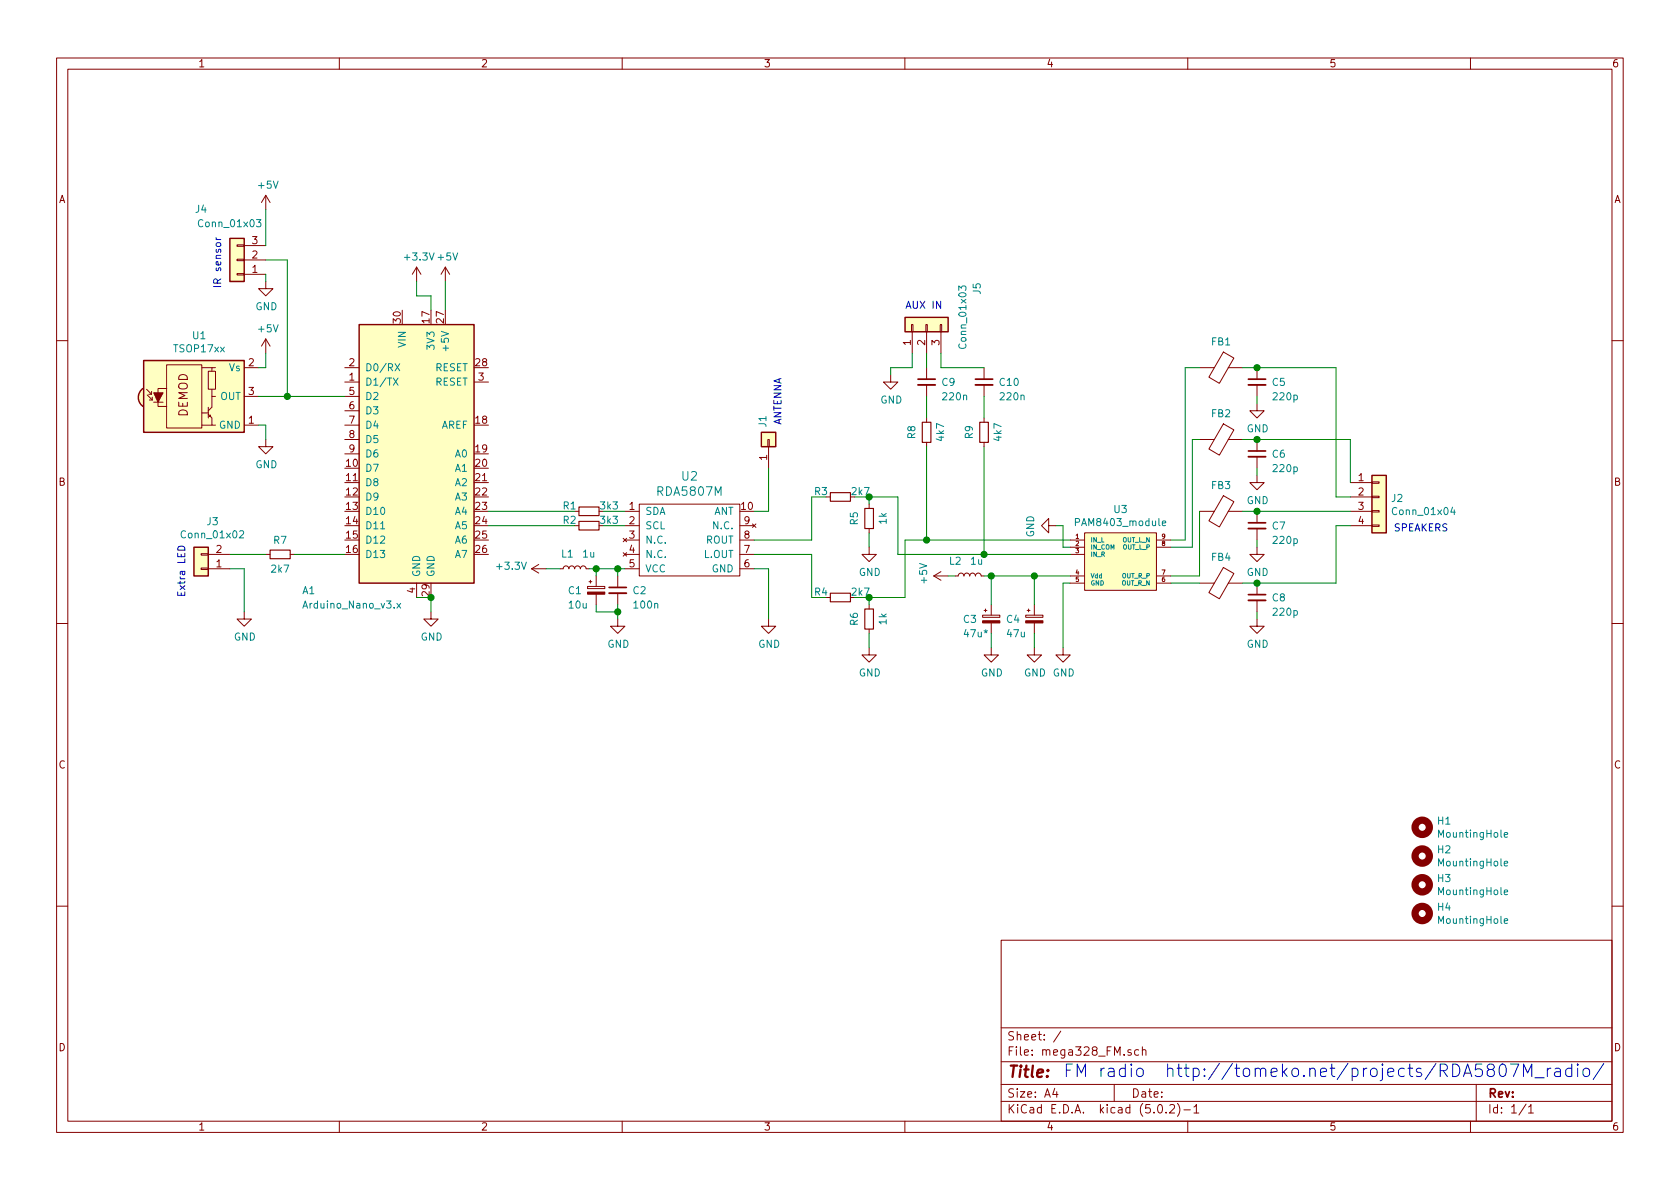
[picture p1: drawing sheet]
EESchema Schematic File Version 4
LIBS:mega328_FM-cache
EELAYER 26 0
EELAYER END
$Descr A4 11693 8268
encoding utf-8
Sheet 1 1
Title ""
Date ""
Rev ""
Comp ""
Comment1 ""
Comment2 ""
Comment3 ""
Comment4 ""
$EndDescr
$Comp
L MCU_Module:Arduino_Nano_v3.x A1
U 1 1
P 2900 3150
F 0 "A1" H 2150 2200 50  0000 C CNN
F 1 "Arduino_Nano_v3.x" H 2450 2100 50  0000 C CNN
F 2 "Module:Arduino_Nano" H 3050 2200 50  0001 L CNN
F 3 "http://www.mouser.com/pdfdocs/Gravitech_Arduino_Nano3_0.pdf" H 2900 2150 50  0001 C CNN
	1    2900 3150
	1    0    0    -1  
$EndComp
$Comp
L Interface_Optical:TSOP17xx U1
U 1 1
P 1400 2750
F 0 "U1" H 1387 3175 50  0000 C CNN
F 1 "TSOP17xx" H 1387 3084 50  0000 C CNN
F 2 "OptoDevice:Vishay_CAST-3Pin" H 1350 2375 50  0001 C CNN
F 3 "http://www.micropik.com/PDF/tsop17xx.pdf" H 2050 3050 50  0001 C CNN
	1    1400 2750
	1    0    0    -1  
$EndComp
$Comp
L power:GND #PWR0101
U 1 1
P 1850 3050
F 0 "#PWR0101" H 1850 2800 50  0001 C CNN
F 1 "GND" H 1855 2877 50  0000 C CNN
F 2 "" H 1850 3050 50  0001 C CNN
F 3 "" H 1850 3050 50  0001 C CNN
	1    1850 3050
	1    0    0    -1  
$EndComp
Wire Wire Line
	1850 3050 1850 2950
Wire Wire Line
	1850 2950 1800 2950
Wire Wire Line
	2900 4150 3000 4150
$Comp
L power:GND #PWR0102
U 1 1
P 3000 4250
F 0 "#PWR0102" H 3000 4000 50  0001 C CNN
F 1 "GND" H 3005 4077 50  0000 C CNN
F 2 "" H 3000 4250 50  0001 C CNN
F 3 "" H 3000 4250 50  0001 C CNN
	1    3000 4250
	1    0    0    -1  
$EndComp
Wire Wire Line
	3000 4250 3000 4150
Connection ~ 3000 4150
$Comp
L power:+5V #PWR0104
U 1 1
P 1850 2450
F 0 "#PWR0104" H 1850 2300 50  0001 C CNN
F 1 "+5V" H 1865 2623 50  0000 C CNN
F 2 "" H 1850 2450 50  0001 C CNN
F 3 "" H 1850 2450 50  0001 C CNN
	1    1850 2450
	1    0    0    -1  
$EndComp
Wire Wire Line
	1800 2550 1850 2550
Wire Wire Line
	1850 2550 1850 2450
Wire Wire Line
	1800 2750 2000 2750
$Comp
L RDA5807M_module:RDA5807M U2
U 1 1
P 4750 3800
F 0 "U2" H 4800 4297 60  0000 C CNN
F 1 "RDA5807M" H 4800 4191 60  0000 C CNN
F 2 "RDA5807M:RDA5807M_SMD" H 4800 4191 60  0001 C CNN
F 3 "" H 4900 3800 60  0000 C CNN
	1    4750 3800
	1    0    0    -1  
$EndComp
Wire Wire Line
	5350 3950 5250 3950
$Comp
L Device:L_Small L1
U 1 1
P 4000 3950
F 0 "L1" V 4100 4000 50  0000 C CNN
F 1 "1u" V 4100 3850 50  0000 C CNN
F 2 "Inductor_THT:L_Axial_L7.0mm_D3.3mm_P10.16mm_Horizontal_Fastron_MICC" H 4000 3950 50  0001 C CNN
F 3 "~" H 4000 3950 50  0001 C CNN
	1    4000 3950
	0    -1   -1   0   
$EndComp
Wire Wire Line
	4100 3950 4150 3950
$Comp
L Device:CP_Small C1
U 1 1
P 4150 4100
F 0 "C1" H 3950 4100 50  0000 L CNN
F 1 "10u" H 3950 4000 50  0000 L CNN
F 2 "Capacitor_THT:CP_Radial_D5.0mm_P2.50mm" H 4150 4100 50  0001 C CNN
F 3 "~" H 4150 4100 50  0001 C CNN
	1    4150 4100
	1    0    0    -1  
$EndComp
$Comp
L Device:C_Small C2
U 1 1
P 4300 4100
F 0 "C2" H 4400 4100 50  0000 L CNN
F 1 "100n" H 4400 4000 50  0000 L CNN
F 2 "Capacitor_THT:C_Disc_D5.0mm_W2.5mm_P5.00mm" H 4300 4100 50  0001 C CNN
F 3 "~" H 4300 4100 50  0001 C CNN
	1    4300 4100
	1    0    0    -1  
$EndComp
Wire Wire Line
	4150 4250 4150 4200
Wire Wire Line
	4300 4250 4300 4200
Wire Wire Line
	4300 4000 4300 3950
Connection ~ 4300 3950
Wire Wire Line
	4300 3950 4350 3950
Wire Wire Line
	4150 4000 4150 3950
Connection ~ 4150 3950
Wire Wire Line
	4150 3950 4300 3950
Wire Wire Line
	4150 4250 4300 4250
$Comp
L power:GND #PWR0103
U 1 1
P 4300 4300
F 0 "#PWR0103" H 4300 4050 50  0001 C CNN
F 1 "GND" H 4305 4127 50  0000 C CNN
F 2 "" H 4300 4300 50  0001 C CNN
F 3 "" H 4300 4300 50  0001 C CNN
	1    4300 4300
	1    0    0    -1  
$EndComp
Wire Wire Line
	4300 4300 4300 4250
Connection ~ 4300 4250
$Comp
L power:GND #PWR0105
U 1 1
P 5350 4300
F 0 "#PWR0105" H 5350 4050 50  0001 C CNN
F 1 "GND" H 5355 4127 50  0000 C CNN
F 2 "" H 5350 4300 50  0001 C CNN
F 3 "" H 5350 4300 50  0001 C CNN
	1    5350 4300
	1    0    0    -1  
$EndComp
Wire Wire Line
	5350 3950 5350 4300
$Comp
L Device:R_Small R2
U 1 1
P 4100 3650
F 0 "R2" V 4060 3515 50  0000 C CNN
F 1 "3k3" V 4060 3790 50  0000 C CNN
F 2 "Resistor_THT:R_Axial_DIN0207_L6.3mm_D2.5mm_P10.16mm_Horizontal" H 4100 3650 50  0001 C CNN
F 3 "~" H 4100 3650 50  0001 C CNN
	1    4100 3650
	0    1    1    0   
$EndComp
$Comp
L Device:R_Small R1
U 1 1
P 4100 3550
F 0 "R1" V 4060 3415 50  0000 C CNN
F 1 "3k3" V 4060 3690 50  0000 C CNN
F 2 "Resistor_THT:R_Axial_DIN0207_L6.3mm_D2.5mm_P10.16mm_Horizontal" H 4100 3550 50  0001 C CNN
F 3 "~" H 4100 3550 50  0001 C CNN
	1    4100 3550
	0    1    1    0   
$EndComp
Wire Wire Line
	4200 3550 4350 3550
Wire Wire Line
	4200 3650 4350 3650
Wire Wire Line
	4000 3550 3400 3550
Wire Wire Line
	3400 3650 4000 3650
$Comp
L Connector_Generic:Conn_01x01 J1
U 1 1
P 5350 3050
F 0 "J1" H 5430 3092 50  0000 L CNN
F 1 "Conn_01x01 ANTENNA" H 5430 3001 50  0001 L CNN
F 2 "Connector_PinHeader_2.54mm:PinHeader_1x01_P2.54mm_Vertical" H 5350 3050 50  0001 C CNN
F 3 "~" H 5350 3050 50  0001 C CNN
	1    5350 3050
	0    -1   -1   0   
$EndComp
Wire Wire Line
	5250 3550 5350 3550
Wire Wire Line
	5350 3550 5350 3250
Wire Wire Line
	5250 3750 5650 3750
Wire Wire Line
	5250 3850 5650 3850
$Comp
L power:+5V #PWR0106
U 1 1
P 3100 1950
F 0 "#PWR0106" H 3100 1800 50  0001 C CNN
F 1 "+5V" H 3115 2123 50  0000 C CNN
F 2 "" H 3100 1950 50  0001 C CNN
F 3 "" H 3100 1950 50  0001 C CNN
	1    3100 1950
	1    0    0    -1  
$EndComp
Wire Wire Line
	3100 1950 3100 2150
$Comp
L power:+3.3V #PWR0107
U 1 1
P 2900 1950
F 0 "#PWR0107" H 2900 1800 50  0001 C CNN
F 1 "+3.3V" H 2915 2123 50  0000 C CNN
F 2 "" H 2900 1950 50  0001 C CNN
F 3 "" H 2900 1950 50  0001 C CNN
	1    2900 1950
	1    0    0    -1  
$EndComp
Wire Wire Line
	2900 1950 2900 2050
Wire Wire Line
	2900 2050 3000 2050
Wire Wire Line
	3000 2050 3000 2150
$Comp
L power:+3.3V #PWR0108
U 1 1
P 3800 3950
F 0 "#PWR0108" H 3800 3800 50  0001 C CNN
F 1 "+3.3V" V 3815 4078 50  0000 L CNN
F 2 "" H 3800 3950 50  0001 C CNN
F 3 "" H 3800 3950 50  0001 C CNN
	1    3800 3950
	0    -1   -1   0   
$EndComp
Wire Wire Line
	3800 3950 3900 3950
$Comp
L Device:R_Small R3
U 1 1
P 5850 3450
F 0 "R3" V 5810 3315 50  0000 C CNN
F 1 "2k7" V 5810 3590 50  0000 C CNN
F 2 "Resistor_THT:R_Axial_DIN0207_L6.3mm_D2.5mm_P10.16mm_Horizontal" H 5850 3450 50  0001 C CNN
F 3 "~" H 5850 3450 50  0001 C CNN
	1    5850 3450
	0    1    1    0   
$EndComp
Wire Wire Line
	5650 3750 5650 3450
Wire Wire Line
	5650 3450 5750 3450
$Comp
L Device:R_Small R4
U 1 1
P 5850 4150
F 0 "R4" V 5810 4015 50  0000 C CNN
F 1 "2k7" V 5810 4290 50  0000 C CNN
F 2 "Resistor_THT:R_Axial_DIN0207_L6.3mm_D2.5mm_P10.16mm_Horizontal" H 5850 4150 50  0001 C CNN
F 3 "~" H 5850 4150 50  0001 C CNN
	1    5850 4150
	0    1    1    0   
$EndComp
Wire Wire Line
	5650 4150 5750 4150
$Comp
L Device:R_Small R5
U 1 1
P 6050 3600
F 0 "R5" V 6150 3600 50  0000 C CNN
F 1 "1k" V 5950 3600 50  0000 C CNN
F 2 "Resistor_THT:R_Axial_DIN0207_L6.3mm_D2.5mm_P10.16mm_Horizontal" H 6050 3600 50  0001 C CNN
F 3 "~" H 6050 3600 50  0001 C CNN
	1    6050 3600
	-1   0    0    1   
$EndComp
$Comp
L Device:R_Small R6
U 1 1
P 6050 4300
F 0 "R6" V 6150 4300 50  0000 C CNN
F 1 "1k" V 5950 4300 50  0000 C CNN
F 2 "Resistor_THT:R_Axial_DIN0207_L6.3mm_D2.5mm_P10.16mm_Horizontal" H 6050 4300 50  0001 C CNN
F 3 "~" H 6050 4300 50  0001 C CNN
	1    6050 4300
	-1   0    0    1   
$EndComp
Wire Wire Line
	5950 4150 6050 4150
Wire Wire Line
	6050 4150 6050 4200
Wire Wire Line
	5950 3450 6050 3450
Wire Wire Line
	6050 3450 6050 3500
$Comp
L power:GND #PWR0109
U 1 1
P 6050 4500
F 0 "#PWR0109" H 6050 4250 50  0001 C CNN
F 1 "GND" H 6055 4327 50  0000 C CNN
F 2 "" H 6050 4500 50  0001 C CNN
F 3 "" H 6050 4500 50  0001 C CNN
	1    6050 4500
	1    0    0    -1  
$EndComp
Wire Wire Line
	6050 4500 6050 4400
$Comp
L power:GND #PWR0110
U 1 1
P 6050 3800
F 0 "#PWR0110" H 6050 3550 50  0001 C CNN
F 1 "GND" H 6055 3627 50  0000 C CNN
F 2 "" H 6050 3800 50  0001 C CNN
F 3 "" H 6050 3800 50  0001 C CNN
	1    6050 3800
	1    0    0    -1  
$EndComp
Wire Wire Line
	5650 3850 5650 4150
Wire Wire Line
	6050 3700 6050 3800
$Comp
L PAM8403_module:PAM8403_module U3
U 1 1
P 7800 3550
F 0 "U3" H 7800 3565 50  0000 C CNN
F 1 "PAM8403_module" H 7800 3474 50  0000 C CNN
F 2 "PAM8403_module:PAM8403_module" H 7800 3550 50  0001 C CNN
F 3 "" H 7800 3550 50  0001 C CNN
	1    7800 3550
	1    0    0    -1  
$EndComp
Wire Wire Line
	6250 3850 6250 3450
Wire Wire Line
	6250 3450 6050 3450
Connection ~ 6050 3450
Wire Wire Line
	6300 3750 6300 4150
Wire Wire Line
	6300 4150 6050 4150
Connection ~ 6050 4150
Wire Wire Line
	6300 3750 6450 3750
Wire Wire Line
	6250 3850 6850 3850
$Comp
L power:GND #PWR0111
U 1 1
P 7350 3650
F 0 "#PWR0111" H 7350 3400 50  0001 C CNN
F 1 "GND" H 7355 3477 50  0000 C CNN
F 2 "" H 7350 3650 50  0001 C CNN
F 3 "" H 7350 3650 50  0001 C CNN
	1    7350 3650
	0    1    1    0   
$EndComp
Wire Wire Line
	7350 3650 7400 3650
Wire Wire Line
	7400 3650 7400 3800
Wire Wire Line
	7400 3800 7450 3800
$Comp
L power:GND #PWR0112
U 1 1
P 7400 4500
F 0 "#PWR0112" H 7400 4250 50  0001 C CNN
F 1 "GND" H 7405 4327 50  0000 C CNN
F 2 "" H 7400 4500 50  0001 C CNN
F 3 "" H 7400 4500 50  0001 C CNN
	1    7400 4500
	1    0    0    -1  
$EndComp
Wire Wire Line
	7400 4500 7400 4050
Wire Wire Line
	7400 4050 7450 4050
$Comp
L power:+5V #PWR0113
U 1 1
P 6600 4000
F 0 "#PWR0113" H 6600 3850 50  0001 C CNN
F 1 "+5V" H 6615 4173 50  0000 C CNN
F 2 "" H 6600 4000 50  0001 C CNN
F 3 "" H 6600 4000 50  0001 C CNN
	1    6600 4000
	0    -1   -1   0   
$EndComp
$Comp
L Device:L_Small L2
U 1 1
P 6750 4000
F 0 "L2" V 6850 4100 50  0000 C CNN
F 1 "1u" V 6850 3950 50  0000 C CNN
F 2 "Inductor_THT:L_Axial_L7.0mm_D3.3mm_P10.16mm_Horizontal_Fastron_MICC" H 6750 4000 50  0001 C CNN
F 3 "~" H 6750 4000 50  0001 C CNN
	1    6750 4000
	0    -1   -1   0   
$EndComp
Wire Wire Line
	6650 4000 6600 4000
Wire Wire Line
	6850 4000 6900 4000
$Comp
L Device:CP_Small C3
U 1 1
P 6900 4300
F 0 "C3" H 6700 4300 50  0000 L CNN
F 1 "47u*" H 6700 4200 50  0000 L CNN
F 2 "Capacitor_THT:CP_Radial_D7.5mm_P2.50mm" H 6900 4300 50  0001 C CNN
F 3 "~" H 6900 4300 50  0001 C CNN
	1    6900 4300
	1    0    0    -1  
$EndComp
Wire Wire Line
	6900 4200 6900 4000
Connection ~ 6900 4000
Wire Wire Line
	6900 4000 7200 4000
$Comp
L power:GND #PWR0114
U 1 1
P 6900 4500
F 0 "#PWR0114" H 6900 4250 50  0001 C CNN
F 1 "GND" H 6905 4327 50  0000 C CNN
F 2 "" H 6900 4500 50  0001 C CNN
F 3 "" H 6900 4500 50  0001 C CNN
	1    6900 4500
	1    0    0    -1  
$EndComp
Wire Wire Line
	6900 4400 6900 4500
$Comp
L Connector_Generic:Conn_01x04 J2
U 1 1
P 9600 3450
F 0 "J2" H 9680 3442 50  0000 L CNN
F 1 "Conn_01x04" H 9680 3351 50  0000 L CNN
F 2 "Connector_PinHeader_2.54mm:PinHeader_1x04_P2.54mm_Vertical" H 9600 3450 50  0001 C CNN
F 3 "~" H 9600 3450 50  0001 C CNN
	1    9600 3450
	1    0    0    -1  
$EndComp
$Comp
L Device:Ferrite_Bead FB1
U 1 1
P 8500 2550
F 0 "FB1" V 8318 2550 50  0000 C CNN
F 1 "Ferrite_Bead" V 8317 2550 50  0001 C CNN
F 2 "Inductor_THT:L_Axial_L9.5mm_D4.0mm_P12.70mm_Horizontal_Fastron_SMCC" V 8430 2550 50  0001 C CNN
F 3 "~" H 8500 2550 50  0001 C CNN
	1    8500 2550
	0    1    1    0   
$EndComp
$Comp
L Device:Ferrite_Bead FB2
U 1 1
P 8500 3050
F 0 "FB2" V 8318 3050 50  0000 C CNN
F 1 "Ferrite_Bead" V 8317 3050 50  0001 C CNN
F 2 "Inductor_THT:L_Axial_L9.5mm_D4.0mm_P12.70mm_Horizontal_Fastron_SMCC" V 8430 3050 50  0001 C CNN
F 3 "~" H 8500 3050 50  0001 C CNN
	1    8500 3050
	0    1    1    0   
$EndComp
$Comp
L Device:Ferrite_Bead FB3
U 1 1
P 8500 3550
F 0 "FB3" V 8318 3550 50  0000 C CNN
F 1 "Ferrite_Bead" V 8317 3550 50  0001 C CNN
F 2 "Inductor_THT:L_Axial_L9.5mm_D4.0mm_P12.70mm_Horizontal_Fastron_SMCC" V 8430 3550 50  0001 C CNN
F 3 "~" H 8500 3550 50  0001 C CNN
	1    8500 3550
	0    1    1    0   
$EndComp
$Comp
L Device:Ferrite_Bead FB4
U 1 1
P 8500 4050
F 0 "FB4" V 8318 4050 50  0000 C CNN
F 1 "Ferrite_Bead" V 8317 4050 50  0001 C CNN
F 2 "Inductor_THT:L_Axial_L9.5mm_D4.0mm_P12.70mm_Horizontal_Fastron_SMCC" V 8430 4050 50  0001 C CNN
F 3 "~" H 8500 4050 50  0001 C CNN
	1    8500 4050
	0    1    1    0   
$EndComp
Wire Wire Line
	8150 4050 8350 4050
Wire Wire Line
	8150 4000 8350 4000
Wire Wire Line
	8150 3800 8300 3800
Wire Wire Line
	8150 3750 8250 3750
$Comp
L Device:C_Small C5
U 1 1
P 8750 2650
F 0 "C5" H 8850 2650 50  0000 L CNN
F 1 "220p" H 8850 2550 50  0000 L CNN
F 2 "Capacitor_SMD:C_0805_2012Metric" H 8750 2650 50  0001 C CNN
F 3 "~" H 8750 2650 50  0001 C CNN
	1    8750 2650
	1    0    0    -1  
$EndComp
$Comp
L power:GND #PWR0115
U 1 1
P 8750 2800
F 0 "#PWR0115" H 8750 2550 50  0001 C CNN
F 1 "GND" H 8755 2627 50  0000 C CNN
F 2 "" H 8750 2800 50  0001 C CNN
F 3 "" H 8750 2800 50  0001 C CNN
	1    8750 2800
	1    0    0    -1  
$EndComp
Wire Wire Line
	8350 3550 8350 4000
Wire Wire Line
	8300 3800 8300 3050
Wire Wire Line
	8300 3050 8350 3050
Wire Wire Line
	8250 3750 8250 2550
Wire Wire Line
	8250 2550 8350 2550
Wire Wire Line
	8650 2550 8750 2550
Wire Wire Line
	8750 2750 8750 2800
$Comp
L Device:C_Small C6
U 1 1
P 8750 3150
F 0 "C6" H 8850 3150 50  0000 L CNN
F 1 "220p" H 8850 3050 50  0000 L CNN
F 2 "Capacitor_SMD:C_0805_2012Metric" H 8750 3150 50  0001 C CNN
F 3 "~" H 8750 3150 50  0001 C CNN
	1    8750 3150
	1    0    0    -1  
$EndComp
$Comp
L power:GND #PWR0116
U 1 1
P 8750 3300
F 0 "#PWR0116" H 8750 3050 50  0001 C CNN
F 1 "GND" H 8755 3127 50  0000 C CNN
F 2 "" H 8750 3300 50  0001 C CNN
F 3 "" H 8750 3300 50  0001 C CNN
	1    8750 3300
	1    0    0    -1  
$EndComp
Wire Wire Line
	8650 3050 8750 3050
Wire Wire Line
	8750 3250 8750 3300
$Comp
L Device:C_Small C7
U 1 1
P 8750 3650
F 0 "C7" H 8850 3650 50  0000 L CNN
F 1 "220p" H 8850 3550 50  0000 L CNN
F 2 "Capacitor_SMD:C_0805_2012Metric" H 8750 3650 50  0001 C CNN
F 3 "~" H 8750 3650 50  0001 C CNN
	1    8750 3650
	1    0    0    -1  
$EndComp
$Comp
L power:GND #PWR0117
U 1 1
P 8750 3800
F 0 "#PWR0117" H 8750 3550 50  0001 C CNN
F 1 "GND" H 8755 3627 50  0000 C CNN
F 2 "" H 8750 3800 50  0001 C CNN
F 3 "" H 8750 3800 50  0001 C CNN
	1    8750 3800
	1    0    0    -1  
$EndComp
Wire Wire Line
	8650 3550 8750 3550
Wire Wire Line
	8750 3750 8750 3800
$Comp
L Device:C_Small C8
U 1 1
P 8750 4150
F 0 "C8" H 8850 4150 50  0000 L CNN
F 1 "220p" H 8850 4050 50  0000 L CNN
F 2 "Capacitor_SMD:C_0805_2012Metric" H 8750 4150 50  0001 C CNN
F 3 "~" H 8750 4150 50  0001 C CNN
	1    8750 4150
	1    0    0    -1  
$EndComp
$Comp
L power:GND #PWR0118
U 1 1
P 8750 4300
F 0 "#PWR0118" H 8750 4050 50  0001 C CNN
F 1 "GND" H 8755 4127 50  0000 C CNN
F 2 "" H 8750 4300 50  0001 C CNN
F 3 "" H 8750 4300 50  0001 C CNN
	1    8750 4300
	1    0    0    -1  
$EndComp
Wire Wire Line
	8650 4050 8750 4050
Wire Wire Line
	8750 4250 8750 4300
Wire Wire Line
	8750 3050 9400 3050
Connection ~ 8750 3050
Wire Wire Line
	8750 2550 9300 2550
Connection ~ 8750 2550
Wire Wire Line
	9400 3050 9400 3350
Wire Wire Line
	9300 2550 9300 3450
Wire Wire Line
	9300 3450 9400 3450
Wire Wire Line
	8750 3550 9400 3550
Connection ~ 8750 3550
Wire Wire Line
	8750 4050 9300 4050
Wire Wire Line
	9300 4050 9300 3650
Wire Wire Line
	9300 3650 9400 3650
Connection ~ 8750 4050
$Comp
L Device:CP_Small C4
U 1 1
P 7200 4300
F 0 "C4" H 7000 4300 50  0000 L CNN
F 1 "47u" H 7000 4200 50  0000 L CNN
F 2 "Capacitor_THT:CP_Radial_D7.5mm_P2.50mm" H 7200 4300 50  0001 C CNN
F 3 "~" H 7200 4300 50  0001 C CNN
	1    7200 4300
	1    0    0    -1  
$EndComp
$Comp
L power:GND #PWR0119
U 1 1
P 7200 4500
F 0 "#PWR0119" H 7200 4250 50  0001 C CNN
F 1 "GND" H 7205 4327 50  0000 C CNN
F 2 "" H 7200 4500 50  0001 C CNN
F 3 "" H 7200 4500 50  0001 C CNN
	1    7200 4500
	1    0    0    -1  
$EndComp
Wire Wire Line
	7200 4400 7200 4500
Wire Wire Line
	7200 4200 7200 4000
Connection ~ 7200 4000
Wire Wire Line
	7200 4000 7450 4000
$Comp
L Device:R_Small R7
U 1 1
P 1950 3850
F 0 "R7" V 1850 3850 50  0000 C CNN
F 1 "2k7" V 2050 3850 50  0000 C CNN
F 2 "Resistor_THT:R_Axial_DIN0207_L6.3mm_D2.5mm_P10.16mm_Horizontal" H 1950 3850 50  0001 C CNN
F 3 "~" H 1950 3850 50  0001 C CNN
	1    1950 3850
	0    1    1    0   
$EndComp
Wire Wire Line
	2050 3850 2400 3850
$Comp
L Connector_Generic:Conn_01x02 J3
U 1 1
P 1400 3950
F 0 "J3" H 1320 3625 50  0000 C CNN
F 1 "Conn_01x02" H 1320 3716 50  0000 C CNN
F 2 "Connector_PinHeader_2.54mm:PinHeader_1x02_P2.54mm_Vertical" H 1400 3950 50  0001 C CNN
F 3 "~" H 1400 3950 50  0001 C CNN
	1    1400 3950
	-1   0    0    1   
$EndComp
Wire Wire Line
	1600 3850 1850 3850
$Comp
L power:GND #PWR0120
U 1 1
P 1700 4250
F 0 "#PWR0120" H 1700 4000 50  0001 C CNN
F 1 "GND" H 1705 4077 50  0000 C CNN
F 2 "" H 1700 4250 50  0001 C CNN
F 3 "" H 1700 4250 50  0001 C CNN
	1    1700 4250
	1    0    0    -1  
$EndComp
Wire Wire Line
	1700 4250 1700 3950
Wire Wire Line
	1700 3950 1600 3950
Text Notes 1300 4150 1    50   ~ 0
Extra LED
Text Notes 5450 2950 1    50   ~ 0
ANTENNA
Text Notes 9700 3700 0    50   ~ 0
SPEAKERS
$Comp
L Device:C_Small C9
U 1 1
P 6450 2650
F 0 "C9" H 6550 2650 50  0000 L CNN
F 1 "220n" H 6550 2550 50  0000 L CNN
F 2 "Capacitor_THT:C_Rect_L7.2mm_W3.5mm_P5.00mm_FKS2_FKP2_MKS2_MKP2" H 6450 2650 50  0001 C CNN
F 3 "~" H 6450 2650 50  0001 C CNN
	1    6450 2650
	1    0    0    -1  
$EndComp
$Comp
L Device:C_Small C10
U 1 1
P 6850 2650
F 0 "C10" H 6950 2650 50  0000 L CNN
F 1 "220n" H 6950 2550 50  0000 L CNN
F 2 "Capacitor_THT:C_Rect_L7.2mm_W3.5mm_P5.00mm_FKS2_FKP2_MKS2_MKP2" H 6850 2650 50  0001 C CNN
F 3 "~" H 6850 2650 50  0001 C CNN
	1    6850 2650
	1    0    0    -1  
$EndComp
$Comp
L Connector_Generic:Conn_01x03 J4
U 1 1
P 1650 1800
F 0 "J4" H 1900 1450 50  0000 C CNN
F 1 "Conn_01x03" H 1700 1550 50  0000 C CNN
F 2 "Connector_PinHeader_2.54mm:PinHeader_1x03_P2.54mm_Vertical" H 1650 1800 50  0001 C CNN
F 3 "~" H 1650 1800 50  0001 C CNN
	1    1650 1800
	-1   0    0    1   
$EndComp
$Comp
L power:GND #PWR0121
U 1 1
P 1850 1950
F 0 "#PWR0121" H 1850 1700 50  0001 C CNN
F 1 "GND" H 1855 1777 50  0000 C CNN
F 2 "" H 1850 1950 50  0001 C CNN
F 3 "" H 1850 1950 50  0001 C CNN
	1    1850 1950
	1    0    0    -1  
$EndComp
Wire Wire Line
	1850 1950 1850 1900
$Comp
L power:+5V #PWR0122
U 1 1
P 1850 1450
F 0 "#PWR0122" H 1850 1300 50  0001 C CNN
F 1 "+5V" H 1865 1623 50  0000 C CNN
F 2 "" H 1850 1450 50  0001 C CNN
F 3 "" H 1850 1450 50  0001 C CNN
	1    1850 1450
	1    0    0    -1  
$EndComp
Wire Wire Line
	1850 1450 1850 1700
Wire Wire Line
	1850 1800 2000 1800
Wire Wire Line
	2000 1800 2000 2750
Connection ~ 2000 2750
Wire Wire Line
	2000 2750 2400 2750
Text Notes 1550 2000 1    50   ~ 0
IR sensor
$Comp
L Connector_Generic:Conn_01x03 J5
U 1 1
P 6450 2250
F 0 "J5" H 6700 1900 50  0000 C CNN
F 1 "Conn_01x03" H 6500 2000 50  0000 C CNN
F 2 "Connector_PinHeader_2.54mm:PinHeader_1x03_P2.54mm_Vertical" H 6450 2250 50  0001 C CNN
F 3 "~" H 6450 2250 50  0001 C CNN
	1    6450 2250
	0    -1   -1   0   
$EndComp
$Comp
L Device:R_Small R8
U 1 1
P 6450 3000
F 0 "R8" V 6550 3000 50  0000 C CNN
F 1 "4k7" V 6350 3000 50  0000 C CNN
F 2 "Resistor_THT:R_Axial_DIN0207_L6.3mm_D2.5mm_P10.16mm_Horizontal" H 6450 3000 50  0001 C CNN
F 3 "~" H 6450 3000 50  0001 C CNN
	1    6450 3000
	-1   0    0    1   
$EndComp
$Comp
L Device:R_Small R9
U 1 1
P 6850 3000
F 0 "R9" V 6950 3000 50  0000 C CNN
F 1 "4k7" V 6750 3000 50  0000 C CNN
F 2 "Resistor_THT:R_Axial_DIN0207_L6.3mm_D2.5mm_P10.16mm_Horizontal" H 6850 3000 50  0001 C CNN
F 3 "~" H 6850 3000 50  0001 C CNN
	1    6850 3000
	-1   0    0    1   
$EndComp
$Comp
L power:GND #PWR0123
U 1 1
P 6200 2600
F 0 "#PWR0123" H 6200 2350 50  0001 C CNN
F 1 "GND" H 6205 2427 50  0000 C CNN
F 2 "" H 6200 2600 50  0001 C CNN
F 3 "" H 6200 2600 50  0001 C CNN
	1    6200 2600
	1    0    0    -1  
$EndComp
Wire Wire Line
	6200 2600 6200 2550
Wire Wire Line
	6200 2550 6350 2550
Wire Wire Line
	6350 2550 6350 2450
Wire Wire Line
	6450 2550 6450 2450
Wire Wire Line
	6550 2450 6550 2550
Wire Wire Line
	6550 2550 6850 2550
Wire Wire Line
	6450 2750 6450 2900
Wire Wire Line
	6850 2750 6850 2900
Wire Wire Line
	6450 3100 6450 3750
Connection ~ 6450 3750
Wire Wire Line
	6450 3750 7450 3750
Wire Wire Line
	6850 3100 6850 3850
Connection ~ 6850 3850
Wire Wire Line
	6850 3850 7450 3850
Text Notes 6300 2150 0    50   ~ 0
AUX IN
Text Notes 7400 7500 0    87   ~ 0
FM radio  http://tomeko.net/projects/RDA5807M_radio/
$Comp
L Mechanical:MountingHole H1
U 1 1
P 9900 5750
F 0 "H1" H 10000 5796 50  0000 L CNN
F 1 "MountingHole" H 10000 5705 50  0000 L CNN
F 2 "MountingHole:MountingHole_3.2mm_M3" H 9900 5750 50  0001 C CNN
F 3 "~" H 9900 5750 50  0001 C CNN
	1    9900 5750
	1    0    0    -1  
$EndComp
$Comp
L Mechanical:MountingHole H2
U 1 1
P 9900 5950
F 0 "H2" H 10000 5996 50  0000 L CNN
F 1 "MountingHole" H 10000 5905 50  0000 L CNN
F 2 "MountingHole:MountingHole_3.2mm_M3" H 9900 5950 50  0001 C CNN
F 3 "~" H 9900 5950 50  0001 C CNN
	1    9900 5950
	1    0    0    -1  
$EndComp
$Comp
L Mechanical:MountingHole H3
U 1 1
P 9900 6150
F 0 "H3" H 10000 6196 50  0000 L CNN
F 1 "MountingHole" H 10000 6105 50  0000 L CNN
F 2 "MountingHole:MountingHole_3.2mm_M3" H 9900 6150 50  0001 C CNN
F 3 "~" H 9900 6150 50  0001 C CNN
	1    9900 6150
	1    0    0    -1  
$EndComp
$Comp
L Mechanical:MountingHole H4
U 1 1
P 9900 6350
F 0 "H4" H 10000 6396 50  0000 L CNN
F 1 "MountingHole" H 10000 6305 50  0000 L CNN
F 2 "MountingHole:MountingHole_3.2mm_M3" H 9900 6350 50  0001 C CNN
F 3 "~" H 9900 6350 50  0001 C CNN
	1    9900 6350
	1    0    0    -1  
$EndComp
$EndSCHEMATC
